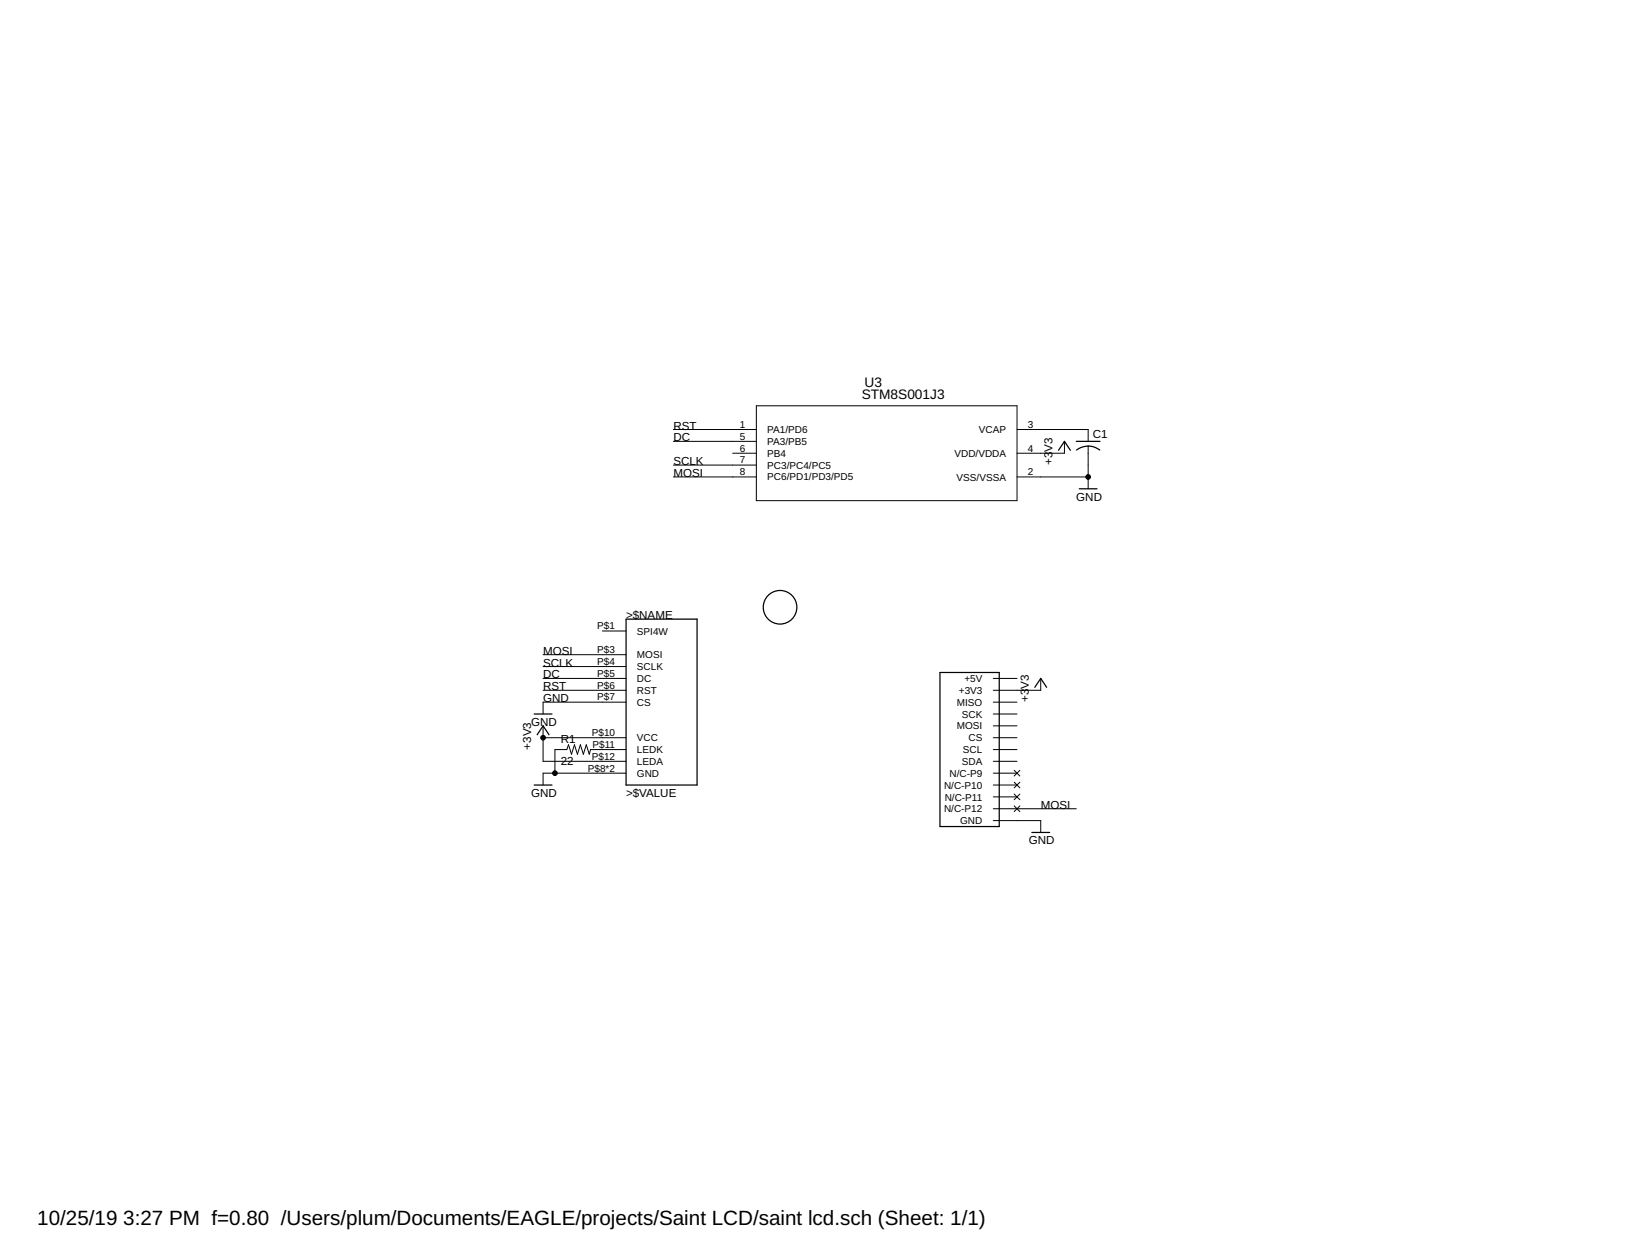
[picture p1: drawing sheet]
<svg xmlns="http://www.w3.org/2000/svg" width="279mm" height="216mm" viewBox="0 0 279 216" stroke-linecap="round" stroke-linejoin="round" font-family="sans-serif">
<g fill="none" stroke="#000" stroke-width=".21">
<path d="M181.4 77.2l1.1-1.6 1 1.6M184.5 75.6h4.1M184.5 77.1a3.3 3.3 0 0 1 4 0M185 83.8h3M107.3 106.1h12.2v28.4h-12.2zM161.1 115.2h10.2v26.4h-10.2zM177.4 117.8l1-1.6 1 1.6M91.6 134.5h3M91.6 122.3h3M92.1 125.9l1-1.5 1 1.5M176.9 142.6h3"/>
<circle cx="133.7" cy="104.1" r="2.88"/>
</g>
<g fill="none" stroke="#000" stroke-width=".17">
<path d="M115.4 73.6h14.2M115.4 75.6h14.2M115.4 79.7h14.2M125.6 77.7h4M129.6 69.5h44.7v16.3h-44.7zM174.3 73.6h12.2v2M182.5 75.6v2.1h-8.2M186.5 76.4v7.4M115.4 81.7h14.2M174.3 81.7h12.2M93.1 116.2h14.2M93.1 118.3h14.2"/>
<path d="M93.1 112.2h14.2M93.1 114.2h14.2M103.3 108.1h4M170.3 116.2h4M178.4 116.2v2.1h-8.1M93.1 126.4h14.2M93.1 124.4v6.1h14.2M107.3 120.3h-14.2v2M107.3 132.5h-14.2v2M107.3 128.4h-6.1l-.2 .8-.5-1.6-.5 1.6-.5-1.6-.5 1.6-.5-1.6-.5 1.6-.5-1.6-.3 .8h-2.1v4.1M170.3 120.3h4M170.3 122.3h4"/>
<path d="M170.3 124.4h4M170.3 126.4h4M170.3 132.5h4M170.3 134.5h4M170.3 136.5h4M170.3 138.6h14.2M170.3 128.4h4M170.3 130.5h4M173.8 132l1 1M173.8 134l1 1M173.8 136.1l1 .9M173.8 138.1l1 1"/>
<path d="M174.8 132l-1 1M174.8 134l-1 1M174.8 136.1l-1 .9M174.8 138.1l-1 1M170.3 140.6h8.1v2"/>
</g>
<g fill="#000" stroke="#000" stroke-width=".17">
<circle cx="186.5" cy="81.7" r=".4"/>
<circle cx="93.1" cy="126.4" r=".4"/>
<circle cx="95.1" cy="132.5" r=".4"/>
</g>
<g font-size="3.5">
<text x="6.4" y="209.9">10/25/19</text>
<text x="21.1" y="209.9">3:27 PM f=0.80 /Users/plum/Documents/EAGLE/projects/Saint LCD/saint lcd.sch (Sheet: 1/1)</text>
</g>
<g font-size="2.3">
<text x="147.7" y="68.3">STM8S001J3</text>
<text x="148.2" y="66.3">U3</text>
</g>
<g font-size="2">
<text x="115.4" y="75.6">DC</text>
<text x="115.4" y="73.6">RST</text>
<text x="180.4" y="77.4" transform="rotate(-90 180.4 77.4)">V3</text>
<text x="187.3" y="75.1">C1</text>
<text x="115.4" y="81.7">MOSI</text>
<text x="115.4" y="79.7">SCLK</text>
<text x="180.4" y="79.7" transform="rotate(-90 180.4 79.7)">+3</text>
<text x="184.5" y="85.8">GND</text>
<text x="107.3" y="106.1">&gt;$NAME</text>
<text x="93.1" y="112.2">MOSI</text>
<text x="93.1" y="114.2">SCLK</text>
<text x="93.1" y="116.2">DC</text>
<text x="93.1" y="118.3">RST</text>
<text x="176.4" y="118" transform="rotate(-90 176.4 118)">V3</text>
<text x="91.1" y="124.4">GND</text>
<text x="93.1" y="120.3">GND</text>
<text x="176.4" y="120.3" transform="rotate(-90 176.4 120.3)">+3</text>
<text x="91.1" y="128.4" transform="rotate(-90 91.1 128.4)">+3V3</text>
<text x="96.1" y="131.1">22</text>
<text x="96.1" y="127.2">R1</text>
<text x="91.1" y="136.6">GND</text>
<text x="107.3" y="136.6">&gt;$VALUE</text>
<text x="178.4" y="138.6">MOSI</text>
<text x="176.4" y="144.7">GND</text>
</g>
<g font-size="1.7">
<text x="126.8" y="73.3">1</text>
<text x="126.8" y="75.3">5</text>
<text x="126.8" y="77.4">6</text>
<text x="131.5" y="74.2">PA1/PD6</text>
<text x="131.5" y="76.2">PA3/PB5</text>
<text x="167.8" y="74.2">VCAP</text>
<text x="176.2" y="73.3">3</text>
<text x="176.2" y="77.4">4</text>
<text x="126.8" y="79.4">7</text>
<text x="126.8" y="81.4">8</text>
<text x="131.5" y="78.3">PB4</text>
<text x="131.5" y="80.3">PC3/PC4/PC5</text>
<text x="131.5" y="82.3">PC6/PD1/PD3/PD5</text>
<text x="163.6" y="78.3">VDD/VDDA</text>
<text x="164" y="82.3">VSS/VSSA</text>
<text x="176.2" y="81.4">2</text>
<text x="102.4" y="107.8">P$1</text>
<text x="102.4" y="111.9">P$3</text>
<text x="102.4" y="113.9">P$4</text>
<text x="109.2" y="108.7">SPI4W</text>
<text x="109.2" y="112.8">MOSI</text>
<text x="102.4" y="116">P$5</text>
<text x="102.4" y="118">P$6</text>
<text x="109.2" y="114.8">SCLK</text>
<text x="109.2" y="116.9">DC</text>
<text x="109.2" y="118.9">RST</text>
<text x="164.4" y="118.9">+3V3</text>
<text x="165.3" y="116.9">+5V</text>
<text x="102.4" y="120">P$7</text>
<text x="109.2" y="120.9">CS</text>
<text x="164" y="120.9">MISO</text>
<text x="164" y="125">MOSI</text>
<text x="164.9" y="123">SCK</text>
<text x="101.4" y="126.1">P$10</text>
<text x="101.4" y="130.2">P$12</text>
<text x="101.6" y="128.1">P$11</text>
<text x="109.2" y="127">VCC</text>
<text x="109.2" y="129">LEDK</text>
<text x="109.2" y="131.1">LEDA</text>
<text x="164.9" y="131.1">SDA</text>
<text x="165.1" y="129">SCL</text>
<text x="166" y="127">CS</text>
<text x="100.8" y="132.2">P$8*2</text>
<text x="109.2" y="133.1">GND</text>
<text x="161.8" y="135.1">N/C-P10</text>
<text x="161.9" y="137.2">N/C-P11</text>
<text x="162.8" y="133.1">N/C-P9</text>
<text x="161.8" y="139.2">N/C-P12</text>
<text x="164.6" y="141.2">GND</text>
</g>
</svg>
